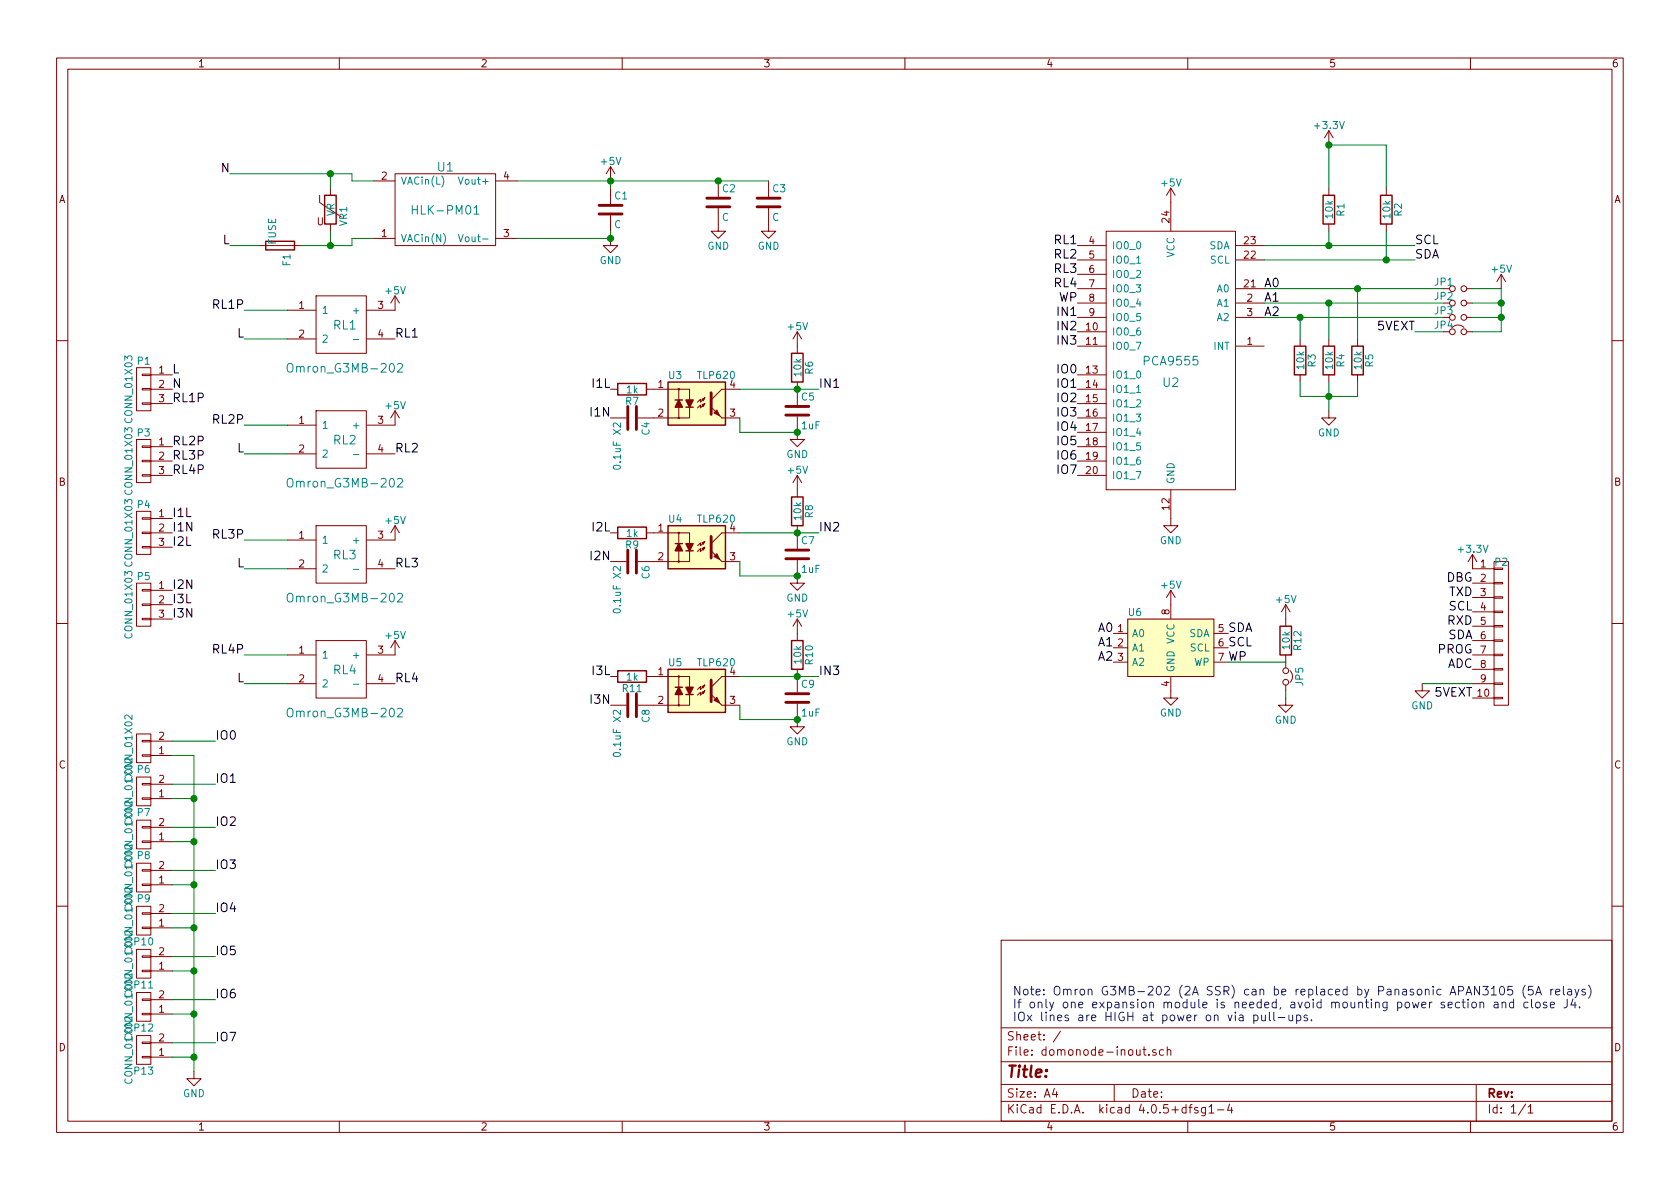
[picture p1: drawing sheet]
EESchema Schematic File Version 2
LIBS:domonode-inout-rescue
LIBS:acdc
LIBS:ssr
LIBS:power
LIBS:device
LIBS:transistors
LIBS:conn
LIBS:linear
LIBS:regul
LIBS:74xx
LIBS:cmos4000
LIBS:adc-dac
LIBS:memory
LIBS:xilinx
LIBS:microcontrollers
LIBS:dsp
LIBS:microchip
LIBS:analog_switches
LIBS:motorola
LIBS:texas
LIBS:intel
LIBS:audio
LIBS:interface
LIBS:digital-audio
LIBS:philips
LIBS:display
LIBS:cypress
LIBS:siliconi
LIBS:opto
LIBS:atmel
LIBS:contrib
LIBS:valves
LIBS:switches
LIBS:pca9555
LIBS:domonode-inout-cache
EELAYER 25 0
EELAYER END
$Descr A4 11693 8268
encoding utf-8
Sheet 1 1
Title ""
Date ""
Rev ""
Comp ""
Comment1 ""
Comment2 ""
Comment3 ""
Comment4 ""
$EndDescr
$Comp
L AC/DC U1
U 1 1
P 3100 1450
F 0 "U1" H 3100 1750 60  0000 C CNN
F 1 "HLK-PM01" H 3100 1450 60  0000 C CNN
F 2 "AAA mie lib verificate:ACDC-HLK+ND" H 3100 1450 60  0001 C CNN
F 3 "" H 3100 1450 60  0000 C CNN
	1    3100 1450
	1    0    0    -1  
$EndComp
$Comp
L Varistor VR1
U 1 1
P 2300 1450
F 0 "VR1" V 2360 1404 50  0000 C TNN
F 1 "VR" V 2300 1450 50  0000 C CNN
F 2 "Varistors:RV_Disc_D15.5_W4.2_P7.5" H 2300 1450 50  0001 C CNN
F 3 "" H 2300 1450 50  0000 C CNN
	1    2300 1450
	1    0    0    -1  
$EndComp
$Comp
L Fuse F1
U 1 1
P 1950 1700
F 0 "F1" H 2050 1750 50  0000 C CNN
F 1 "FUSE" H 1850 1650 50  0000 C CNN
F 2 "Fuse_Holders_and_Fuses:Fuseholder5x20_horiz_SemiClosed_Casing10x25mm" H 1950 1700 50  0001 C CNN
F 3 "" H 1950 1700 50  0000 C CNN
	1    1950 1700
	0    1    1    0   
$EndComp
$Comp
L GND #PWR01
U 1 1
P 4250 1650
F 0 "#PWR01" H 4250 1400 50  0001 C CNN
F 1 "GND" H 4250 1500 50  0000 C CNN
F 2 "" H 4250 1650 50  0000 C CNN
F 3 "" H 4250 1650 50  0000 C CNN
	1    4250 1650
	1    0    0    -1  
$EndComp
$Comp
L +5V #PWR02
U 1 1
P 4250 1250
F 0 "#PWR02" H 4250 1100 50  0001 C CNN
F 1 "+5V" H 4250 1390 50  0000 C CNN
F 2 "" H 4250 1250 50  0000 C CNN
F 3 "" H 4250 1250 50  0000 C CNN
	1    4250 1250
	1    0    0    -1  
$EndComp
$Comp
L C C1
U 1 1
P 4250 1450
F 0 "C1" H 4275 1550 50  0000 L CNN
F 1 "C" H 4275 1350 50  0000 L CNN
F 2 "Capacitors_SMD:c_elec_10x10" H 4288 1300 50  0001 C CNN
F 3 "" H 4250 1450 50  0000 C CNN
	1    4250 1450
	1    0    0    -1  
$EndComp
$Comp
L C C2
U 1 1
P 5000 1400
F 0 "C2" H 5025 1500 50  0000 L CNN
F 1 "C" H 5025 1300 50  0000 L CNN
F 2 "Capacitors_SMD:C_0805" H 5038 1250 50  0001 C CNN
F 3 "" H 5000 1400 50  0000 C CNN
	1    5000 1400
	1    0    0    -1  
$EndComp
$Comp
L GND #PWR03
U 1 1
P 9900 4750
F 0 "#PWR03" H 9900 4500 50  0001 C CNN
F 1 "GND" H 9900 4600 50  0000 C CNN
F 2 "" H 9900 4750 50  0000 C CNN
F 3 "" H 9900 4750 50  0000 C CNN
	1    9900 4750
	1    0    0    -1  
$EndComp
$Comp
L R R2
U 1 1
P 9650 1450
F 0 "R2" V 9730 1450 50  0000 C CNN
F 1 "10k" V 9650 1450 50  0000 C CNN
F 2 "Resistors_SMD:R_0805" V 9580 1450 50  0001 C CNN
F 3 "" H 9650 1450 50  0000 C CNN
	1    9650 1450
	1    0    0    -1  
$EndComp
$Comp
L C C3
U 1 1
P 5350 1400
F 0 "C3" H 5375 1500 50  0000 L CNN
F 1 "C" H 5375 1300 50  0000 L CNN
F 2 "Capacitors_SMD:C_0805" H 5388 1250 50  0001 C CNN
F 3 "" H 5350 1400 50  0000 C CNN
	1    5350 1400
	1    0    0    -1  
$EndComp
$Comp
L GND #PWR04
U 1 1
P 5350 1550
F 0 "#PWR04" H 5350 1300 50  0001 C CNN
F 1 "GND" H 5350 1400 50  0000 C CNN
F 2 "" H 5350 1550 50  0000 C CNN
F 3 "" H 5350 1550 50  0000 C CNN
	1    5350 1550
	1    0    0    -1  
$EndComp
$Comp
L GND #PWR05
U 1 1
P 8150 3600
F 0 "#PWR05" H 8150 3350 50  0001 C CNN
F 1 "GND" H 8150 3450 50  0000 C CNN
F 2 "" H 8150 3600 50  0000 C CNN
F 3 "" H 8150 3600 50  0000 C CNN
	1    8150 3600
	1    0    0    -1  
$EndComp
$Comp
L R R1
U 1 1
P 9250 1450
F 0 "R1" V 9330 1450 50  0000 C CNN
F 1 "10k" V 9250 1450 50  0000 C CNN
F 2 "Resistors_SMD:R_0805" V 9180 1450 50  0001 C CNN
F 3 "" H 9250 1450 50  0000 C CNN
	1    9250 1450
	1    0    0    -1  
$EndComp
$Comp
L CONN_01X03 P1
U 1 1
P 1000 2700
F 0 "P1" H 1000 2900 50  0000 C CNN
F 1 "CONN_01X03" V 1100 2700 50  0000 C CNN
F 2 "Connect:AK300-3" H 1000 2700 50  0001 C CNN
F 3 "" H 1000 2700 50  0000 C CNN
	1    1000 2700
	-1   0    0    -1  
$EndComp
$Comp
L CONN_01X10 P2
U 1 1
P 10450 4400
F 0 "P2" H 10450 4900 50  0000 C CNN
F 1 "CONN_2x5" V 10550 4400 50  0001 C CNN
F 2 "Connectors_Multicomp:Multicomp_MC9A12-1034_2x05x2.54mm_Straight" V 10450 4400 50  0001 C CNN
F 3 "" H 10450 4400 50  0000 C CNN
	1    10450 4400
	1    0    0    -1  
$EndComp
Wire Wire Line
	2450 1200 2450 1250
Wire Wire Line
	2450 1250 2600 1250
Connection ~ 2300 1200
Wire Wire Line
	2600 1650 2450 1650
Wire Wire Line
	2450 1650 2450 1700
Connection ~ 2300 1700
Connection ~ 4250 1250
Wire Wire Line
	4250 1250 4250 1300
Wire Wire Line
	4250 1600 4250 1650
Wire Wire Line
	9900 4750 10250 4750
$Comp
L Omron_G3MB-202 RL1
U 1 1
P 2400 2550
F 0 "RL1" H 2400 2850 60  0000 C CNN
F 1 "Omron_G3MB-202" H 2400 2550 60  0000 C CNN
F 2 "AAA mie lib verificate:G3MB" H 2400 2550 60  0001 C CNN
F 3 "" H 2400 2550 60  0001 C CNN
	1    2400 2550
	1    0    0    -1  
$EndComp
$Comp
L CONN_01X03 P3
U 1 1
P 1000 3200
F 0 "P3" H 1000 3400 50  0000 C CNN
F 1 "CONN_01X03" V 1100 3200 50  0000 C CNN
F 2 "Connect:AK300-3" H 1000 3200 50  0001 C CNN
F 3 "" H 1000 3200 50  0000 C CNN
	1    1000 3200
	-1   0    0    -1  
$EndComp
Wire Wire Line
	2000 2150 1700 2150
$Comp
L +5V #PWR06
U 1 1
P 2750 2150
F 0 "#PWR06" H 2750 2000 50  0001 C CNN
F 1 "+5V" H 2750 2290 50  0000 C CNN
F 2 "" H 2750 2150 50  0000 C CNN
F 3 "" H 2750 2150 50  0000 C CNN
	1    2750 2150
	1    0    0    -1  
$EndComp
$Comp
L Omron_G3MB-202 RL2
U 1 1
P 2400 3350
F 0 "RL2" H 2400 3650 60  0000 C CNN
F 1 "Omron_G3MB-202" H 2400 3350 60  0000 C CNN
F 2 "AAA mie lib verificate:G3MB" H 2400 3350 60  0001 C CNN
F 3 "" H 2400 3350 60  0001 C CNN
	1    2400 3350
	1    0    0    -1  
$EndComp
$Comp
L +5V #PWR07
U 1 1
P 2750 2950
F 0 "#PWR07" H 2750 2800 50  0001 C CNN
F 1 "+5V" H 2750 3090 50  0000 C CNN
F 2 "" H 2750 2950 50  0000 C CNN
F 3 "" H 2750 2950 50  0000 C CNN
	1    2750 2950
	1    0    0    -1  
$EndComp
Text Label 9850 1700 0    60   ~ 0
SCL
Text Label 9850 1800 0    60   ~ 0
SDA
Text Label 10250 4150 2    60   ~ 0
TXD
Text Label 10250 4350 2    60   ~ 0
RXD
Text Label 10250 4450 2    60   ~ 0
SDA
Text Label 10250 4250 2    60   ~ 0
SCL
Text Label 10250 4550 2    60   ~ 0
PROG
Text Label 10250 4050 2    60   ~ 0
DBG
Text Label 10250 4650 2    60   ~ 0
ADC
Text Label 7500 1700 2    60   ~ 0
RL1
Text Label 2750 2350 0    60   ~ 0
RL1
Text Label 2750 3150 0    60   ~ 0
RL2
Text Label 7500 1800 2    60   ~ 0
RL2
Text Label 7500 2200 2    60   ~ 0
IN1
Text Label 7500 2300 2    60   ~ 0
IN2
Wire Wire Line
	3600 1250 5350 1250
Wire Wire Line
	2300 1200 2300 1300
Wire Wire Line
	2300 1600 2300 1700
$Comp
L GND #PWR08
U 1 1
P 5000 1550
F 0 "#PWR08" H 5000 1300 50  0001 C CNN
F 1 "GND" H 5000 1400 50  0000 C CNN
F 2 "" H 5000 1550 50  0000 C CNN
F 3 "" H 5000 1550 50  0000 C CNN
	1    5000 1550
	1    0    0    -1  
$EndComp
Text Label 1200 2600 0    60   ~ 0
L
Text Label 1200 2700 0    60   ~ 0
N
Text Label 1600 1700 2    60   ~ 0
L
Text Label 1700 2350 2    60   ~ 0
L
Text Label 1700 3150 2    60   ~ 0
L
Text Label 1600 1200 2    60   ~ 0
N
Wire Wire Line
	2450 1700 2100 1700
Text Notes 7050 7100 0    60   ~ 0
Note: Omron G3MB-202 (2A SSR) can be replaced by Panasonic APAN3105 (5A relays)\nIf only one expansion module is needed, avoid mounting power section and close J4.\nIOx lines are HIGH at power on via pull-ups.\n
Wire Wire Line
	1800 1700 1600 1700
Wire Wire Line
	1600 1200 2450 1200
Wire Wire Line
	4250 1650 3600 1650
Connection ~ 4250 1650
Wire Wire Line
	8800 1700 9850 1700
Wire Wire Line
	8800 1800 9850 1800
Wire Wire Line
	9650 1600 9650 1800
Connection ~ 9650 1800
Connection ~ 9250 1700
Wire Wire Line
	9250 1600 9250 1700
$Comp
L +3.3V #PWR09
U 1 1
P 9250 1000
F 0 "#PWR09" H 9250 850 50  0001 C CNN
F 1 "+3.3V" H 9250 1140 50  0000 C CNN
F 2 "" H 9250 1000 50  0000 C CNN
F 3 "" H 9250 1000 50  0000 C CNN
	1    9250 1000
	1    0    0    -1  
$EndComp
Wire Wire Line
	9250 1300 9250 1000
Connection ~ 9250 1000
Wire Wire Line
	9650 1000 9650 1300
$Comp
L +5V #PWR010
U 1 1
P 10450 2000
F 0 "#PWR010" H 10450 1850 50  0001 C CNN
F 1 "+5V" H 10450 2140 50  0000 C CNN
F 2 "" H 10450 2000 50  0000 C CNN
F 3 "" H 10450 2000 50  0000 C CNN
	1    10450 2000
	1    0    0    -1  
$EndComp
$Comp
L +3.3V #PWR011
U 1 1
P 10250 3950
F 0 "#PWR011" H 10250 3800 50  0001 C CNN
F 1 "+3.3V" H 10250 4090 50  0000 C CNN
F 2 "" H 10250 3950 50  0000 C CNN
F 3 "" H 10250 3950 50  0000 C CNN
	1    10250 3950
	1    0    0    -1  
$EndComp
$Comp
L R R3
U 1 1
P 9050 2500
F 0 "R3" V 9130 2500 50  0000 C CNN
F 1 "10k" V 9050 2500 50  0000 C CNN
F 2 "Resistors_SMD:R_0805" V 8980 2500 50  0001 C CNN
F 3 "" H 9050 2500 50  0000 C CNN
	1    9050 2500
	1    0    0    -1  
$EndComp
$Comp
L R R4
U 1 1
P 9250 2500
F 0 "R4" V 9330 2500 50  0000 C CNN
F 1 "10k" V 9250 2500 50  0000 C CNN
F 2 "Resistors_SMD:R_0805" V 9180 2500 50  0001 C CNN
F 3 "" H 9250 2500 50  0000 C CNN
	1    9250 2500
	1    0    0    -1  
$EndComp
$Comp
L R R5
U 1 1
P 9450 2500
F 0 "R5" V 9530 2500 50  0000 C CNN
F 1 "10k" V 9450 2500 50  0000 C CNN
F 2 "Resistors_SMD:R_0805" V 9380 2500 50  0001 C CNN
F 3 "" H 9450 2500 50  0000 C CNN
	1    9450 2500
	1    0    0    -1  
$EndComp
$Comp
L GND #PWR012
U 1 1
P 9250 2850
F 0 "#PWR012" H 9250 2600 50  0001 C CNN
F 1 "GND" H 9250 2700 50  0000 C CNN
F 2 "" H 9250 2850 50  0000 C CNN
F 3 "" H 9250 2850 50  0000 C CNN
	1    9250 2850
	1    0    0    -1  
$EndComp
Wire Wire Line
	8800 2200 10050 2200
Wire Wire Line
	8800 2100 10050 2100
Wire Wire Line
	8800 2000 10050 2000
Text Label 10250 4850 2    60   ~ 0
5VEXT
Text Label 9850 2300 2    60   ~ 0
5VEXT
Wire Wire Line
	10450 2000 10450 2300
Connection ~ 10450 2100
Connection ~ 10450 2200
$Comp
L PCA9555 U2
U 1 1
P 8150 2500
F 0 "U2" H 8150 2350 60  0000 C CNN
F 1 "PCA9555" H 8150 2500 60  0000 C CNN
F 2 "Housings_SSOP:SSOP-24_5.3x8.2mm_Pitch0.65mm" H 8150 2500 60  0001 C CNN
F 3 "" H 8150 2500 60  0001 C CNN
	1    8150 2500
	1    0    0    -1  
$EndComp
Wire Wire Line
	9050 2350 9050 2200
Connection ~ 9050 2200
Wire Wire Line
	9250 2350 9250 2100
Connection ~ 9250 2100
Wire Wire Line
	9450 2350 9450 2000
Connection ~ 9450 2000
Wire Wire Line
	9050 2650 9050 2750
Wire Wire Line
	9050 2750 9450 2750
Wire Wire Line
	9250 2650 9250 2850
Wire Wire Line
	9450 2750 9450 2650
Connection ~ 9250 2750
Text Label 1700 2150 2    60   ~ 0
RL1P
Wire Wire Line
	2000 2350 1700 2350
Wire Wire Line
	2000 3150 1700 3150
Wire Wire Line
	2000 2950 1700 2950
Text Label 1700 2950 2    60   ~ 0
RL2P
Text Label 1200 2800 0    60   ~ 0
RL1P
Text Label 1200 3100 0    60   ~ 0
RL2P
Text Label 1200 3200 0    60   ~ 0
RL3P
Text Label 1200 3300 0    60   ~ 0
RL4P
$Comp
L Omron_G3MB-202 RL3
U 1 1
P 2400 4150
F 0 "RL3" H 2400 4450 60  0000 C CNN
F 1 "Omron_G3MB-202" H 2400 4150 60  0000 C CNN
F 2 "AAA mie lib verificate:G3MB" H 2400 4150 60  0001 C CNN
F 3 "" H 2400 4150 60  0001 C CNN
	1    2400 4150
	1    0    0    -1  
$EndComp
$Comp
L Omron_G3MB-202 RL4
U 1 1
P 2400 4950
F 0 "RL4" H 2400 5250 60  0000 C CNN
F 1 "Omron_G3MB-202" H 2400 4950 60  0000 C CNN
F 2 "AAA mie lib verificate:G3MB" H 2400 4950 60  0001 C CNN
F 3 "" H 2400 4950 60  0001 C CNN
	1    2400 4950
	1    0    0    -1  
$EndComp
$Comp
L +5V #PWR013
U 1 1
P 2750 3750
F 0 "#PWR013" H 2750 3600 50  0001 C CNN
F 1 "+5V" H 2750 3890 50  0000 C CNN
F 2 "" H 2750 3750 50  0000 C CNN
F 3 "" H 2750 3750 50  0000 C CNN
	1    2750 3750
	1    0    0    -1  
$EndComp
$Comp
L +5V #PWR014
U 1 1
P 2750 4550
F 0 "#PWR014" H 2750 4400 50  0001 C CNN
F 1 "+5V" H 2750 4690 50  0000 C CNN
F 2 "" H 2750 4550 50  0000 C CNN
F 3 "" H 2750 4550 50  0000 C CNN
	1    2750 4550
	1    0    0    -1  
$EndComp
Wire Wire Line
	2000 3750 1700 3750
Wire Wire Line
	2000 3950 1700 3950
Wire Wire Line
	2000 4550 1700 4550
Wire Wire Line
	2000 4750 1700 4750
Text Label 1700 3950 2    60   ~ 0
L
Text Label 1700 4750 2    60   ~ 0
L
Text Label 1700 3750 2    60   ~ 0
RL3P
Text Label 1700 4550 2    60   ~ 0
RL4P
Text Label 2750 3950 0    60   ~ 0
RL3
Text Label 2750 4750 0    60   ~ 0
RL4
Text Label 7500 1900 2    60   ~ 0
RL3
Text Label 7500 2000 2    60   ~ 0
RL4
$Comp
L Jumper_NO_Small JP1
U 1 1
P 10150 2000
F 0 "JP1" H 10050 2050 50  0000 C CNN
F 1 "Jumper_NO_Small" H 10160 1940 50  0001 C CNN
F 2 "Pin_Headers:Pin_Header_Straight_1x02_Pitch2.54mm" H 10150 2000 50  0001 C CNN
F 3 "" H 10150 2000 50  0000 C CNN
	1    10150 2000
	1    0    0    -1  
$EndComp
$Comp
L Jumper_NO_Small JP2
U 1 1
P 10150 2100
F 0 "JP2" H 10050 2150 50  0000 C CNN
F 1 "Jumper_NO_Small" H 10160 2040 50  0001 C CNN
F 2 "Pin_Headers:Pin_Header_Straight_1x02_Pitch2.54mm" H 10150 2100 50  0001 C CNN
F 3 "" H 10150 2100 50  0000 C CNN
	1    10150 2100
	1    0    0    -1  
$EndComp
$Comp
L Jumper_NO_Small JP3
U 1 1
P 10150 2200
F 0 "JP3" H 10050 2250 50  0000 C CNN
F 1 "Jumper_NO_Small" H 10160 2140 50  0001 C CNN
F 2 "Pin_Headers:Pin_Header_Straight_1x02_Pitch2.54mm" H 10150 2200 50  0001 C CNN
F 3 "" H 10150 2200 50  0000 C CNN
	1    10150 2200
	1    0    0    -1  
$EndComp
$Comp
L Jumper_NC_Small JP4
U 1 1
P 10150 2300
F 0 "JP4" H 10050 2350 50  0000 C CNN
F 1 "Jumper_NC_Small" H 10160 2240 50  0001 C CNN
F 2 "Pin_Headers:Pin_Header_Straight_1x02_Pitch2.54mm" H 10150 2300 50  0001 C CNN
F 3 "" H 10150 2300 50  0000 C CNN
	1    10150 2300
	1    0    0    -1  
$EndComp
Wire Wire Line
	9850 2300 10050 2300
Wire Wire Line
	10450 2300 10250 2300
Wire Wire Line
	10450 2200 10250 2200
Wire Wire Line
	10250 2100 10450 2100
Wire Wire Line
	10250 2000 10450 2000
$Comp
L CONN_01X03 P4
U 1 1
P 1000 3700
F 0 "P4" H 1000 3900 50  0000 C CNN
F 1 "CONN_01X03" V 1100 3700 50  0000 C CNN
F 2 "Connect:AK300-3" H 1000 3700 50  0001 C CNN
F 3 "" H 1000 3700 50  0000 C CNN
	1    1000 3700
	-1   0    0    -1  
$EndComp
$Comp
L CONN_01X03 P5
U 1 1
P 1000 4200
F 0 "P5" H 1000 4400 50  0000 C CNN
F 1 "CONN_01X03" V 1100 4200 50  0000 C CNN
F 2 "Connect:AK300-3" H 1000 4200 50  0001 C CNN
F 3 "" H 1000 4200 50  0000 C CNN
	1    1000 4200
	-1   0    0    -1  
$EndComp
Text Label 1200 3600 0    60   ~ 0
I1L
Text Label 1200 3700 0    60   ~ 0
I1N
Text Label 1200 3800 0    60   ~ 0
I2L
Text Label 1200 4100 0    60   ~ 0
I2N
Text Label 1200 4200 0    60   ~ 0
I3L
Text Label 1200 4300 0    60   ~ 0
I3N
Text Label 4250 3700 2    60   ~ 0
I2L
Text Label 4250 3900 2    60   ~ 0
I2N
Text Label 4250 4700 2    60   ~ 0
I3L
Text Label 4250 4900 2    60   ~ 0
I3N
$Comp
L R R7
U 1 1
P 4400 2700
F 0 "R7" V 4480 2700 50  0000 C CNN
F 1 "1k" V 4400 2700 50  0000 C CNN
F 2 "Resistors_ThroughHole:R_Axial_DIN0309_L9.0mm_D3.2mm_P12.70mm_Horizontal" V 4330 2700 50  0001 C CNN
F 3 "" H 4400 2700 50  0000 C CNN
	1    4400 2700
	0    1    1    0   
$EndComp
$Comp
L C C4
U 1 1
P 4400 2900
F 0 "C4" H 4425 3000 50  0000 L CNN
F 1 "0.1uF X2" H 4425 2800 50  0000 L CNN
F 2 "Capacitors_ThroughHole:C_Rect_L18.0mm_W6.0mm_P15.00mm_FKS3_FKP3" H 4438 2750 50  0001 C CNN
F 3 "" H 4400 2900 50  0000 C CNN
	1    4400 2900
	0    1    1    0   
$EndComp
Text Label 4250 2700 2    60   ~ 0
I1L
Text Label 4250 2900 2    60   ~ 0
I1N
Text Label 7500 2400 2    60   ~ 0
IN3
$Comp
L R R6
U 1 1
P 5550 2550
F 0 "R6" V 5630 2550 50  0000 C CNN
F 1 "10k" V 5550 2550 50  0000 C CNN
F 2 "Resistors_SMD:R_0805" V 5480 2550 50  0001 C CNN
F 3 "" H 5550 2550 50  0000 C CNN
	1    5550 2550
	1    0    0    -1  
$EndComp
$Comp
L GND #PWR015
U 1 1
P 5550 3000
F 0 "#PWR015" H 5550 2750 50  0001 C CNN
F 1 "GND" H 5550 2850 50  0000 C CNN
F 2 "" H 5550 3000 50  0000 C CNN
F 3 "" H 5550 3000 50  0000 C CNN
	1    5550 3000
	1    0    0    -1  
$EndComp
$Comp
L +5V #PWR016
U 1 1
P 5550 2400
F 0 "#PWR016" H 5550 2250 50  0001 C CNN
F 1 "+5V" H 5550 2540 50  0000 C CNN
F 2 "" H 5550 2400 50  0000 C CNN
F 3 "" H 5550 2400 50  0000 C CNN
	1    5550 2400
	1    0    0    -1  
$EndComp
Text Label 5700 2700 0    60   ~ 0
IN1
Text Label 5700 3700 0    60   ~ 0
IN2
Text Label 5700 4700 0    60   ~ 0
IN3
$Comp
L TLP290 U3
U 1 1
P 4850 2800
F 0 "U3" H 4650 3000 50  0000 L CNN
F 1 "TLP620" H 4850 3000 50  0000 L CNN
F 2 "Housings_DIP:DIP-4_W7.62mm" H 4650 2600 50  0001 L CIN
F 3 "" H 4875 2800 50  0000 L CNN
	1    4850 2800
	1    0    0    -1  
$EndComp
$Comp
L C C5
U 1 1
P 5550 2850
F 0 "C5" H 5575 2950 50  0000 L CNN
F 1 "1uF" H 5575 2750 50  0000 L CNN
F 2 "Capacitors_SMD:C_0805" H 5588 2700 50  0001 C CNN
F 3 "" H 5550 2850 50  0000 C CNN
	1    5550 2850
	1    0    0    -1  
$EndComp
Wire Wire Line
	5150 2700 5700 2700
Wire Wire Line
	5150 2900 5150 3000
Wire Wire Line
	5150 3000 5550 3000
Connection ~ 5550 2700
Connection ~ 5550 3000
$Comp
L R R9
U 1 1
P 4400 3700
F 0 "R9" V 4480 3700 50  0000 C CNN
F 1 "1k" V 4400 3700 50  0000 C CNN
F 2 "Resistors_ThroughHole:R_Axial_DIN0309_L9.0mm_D3.2mm_P12.70mm_Horizontal" V 4330 3700 50  0001 C CNN
F 3 "" H 4400 3700 50  0000 C CNN
	1    4400 3700
	0    1    1    0   
$EndComp
$Comp
L C C6
U 1 1
P 4400 3900
F 0 "C6" H 4425 4000 50  0000 L CNN
F 1 "0.1uF X2" H 4425 3800 50  0000 L CNN
F 2 "Capacitors_ThroughHole:C_Rect_L18.0mm_W6.0mm_P15.00mm_FKS3_FKP3" H 4438 3750 50  0001 C CNN
F 3 "" H 4400 3900 50  0000 C CNN
	1    4400 3900
	0    1    1    0   
$EndComp
$Comp
L R R8
U 1 1
P 5550 3550
F 0 "R8" V 5630 3550 50  0000 C CNN
F 1 "10k" V 5550 3550 50  0000 C CNN
F 2 "Resistors_SMD:R_0805" V 5480 3550 50  0001 C CNN
F 3 "" H 5550 3550 50  0000 C CNN
	1    5550 3550
	1    0    0    -1  
$EndComp
$Comp
L GND #PWR017
U 1 1
P 5550 4000
F 0 "#PWR017" H 5550 3750 50  0001 C CNN
F 1 "GND" H 5550 3850 50  0000 C CNN
F 2 "" H 5550 4000 50  0000 C CNN
F 3 "" H 5550 4000 50  0000 C CNN
	1    5550 4000
	1    0    0    -1  
$EndComp
$Comp
L +5V #PWR018
U 1 1
P 5550 3400
F 0 "#PWR018" H 5550 3250 50  0001 C CNN
F 1 "+5V" H 5550 3540 50  0000 C CNN
F 2 "" H 5550 3400 50  0000 C CNN
F 3 "" H 5550 3400 50  0000 C CNN
	1    5550 3400
	1    0    0    -1  
$EndComp
$Comp
L TLP290 U4
U 1 1
P 4850 3800
F 0 "U4" H 4650 4000 50  0000 L CNN
F 1 "TLP620" H 4850 4000 50  0000 L CNN
F 2 "Housings_DIP:DIP-4_W7.62mm" H 4650 3600 50  0001 L CIN
F 3 "" H 4875 3800 50  0000 L CNN
	1    4850 3800
	1    0    0    -1  
$EndComp
$Comp
L C C7
U 1 1
P 5550 3850
F 0 "C7" H 5575 3950 50  0000 L CNN
F 1 "1uF" H 5575 3750 50  0000 L CNN
F 2 "Capacitors_SMD:C_0805" H 5588 3700 50  0001 C CNN
F 3 "" H 5550 3850 50  0000 C CNN
	1    5550 3850
	1    0    0    -1  
$EndComp
Wire Wire Line
	5150 3700 5700 3700
Wire Wire Line
	5150 3900 5150 4000
Wire Wire Line
	5150 4000 5550 4000
Connection ~ 5550 3700
Connection ~ 5550 4000
$Comp
L R R11
U 1 1
P 4400 4700
F 0 "R11" V 4480 4700 50  0000 C CNN
F 1 "1k" V 4400 4700 50  0000 C CNN
F 2 "Resistors_ThroughHole:R_Axial_DIN0309_L9.0mm_D3.2mm_P12.70mm_Horizontal" V 4330 4700 50  0001 C CNN
F 3 "" H 4400 4700 50  0000 C CNN
	1    4400 4700
	0    1    1    0   
$EndComp
$Comp
L C C8
U 1 1
P 4400 4900
F 0 "C8" H 4425 5000 50  0000 L CNN
F 1 "0.1uF X2" H 4425 4800 50  0000 L CNN
F 2 "Capacitors_ThroughHole:C_Rect_L18.0mm_W6.0mm_P15.00mm_FKS3_FKP3" H 4438 4750 50  0001 C CNN
F 3 "" H 4400 4900 50  0000 C CNN
	1    4400 4900
	0    1    1    0   
$EndComp
$Comp
L R R10
U 1 1
P 5550 4550
F 0 "R10" V 5630 4550 50  0000 C CNN
F 1 "10k" V 5550 4550 50  0000 C CNN
F 2 "Resistors_SMD:R_0805" V 5480 4550 50  0001 C CNN
F 3 "" H 5550 4550 50  0000 C CNN
	1    5550 4550
	1    0    0    -1  
$EndComp
$Comp
L GND #PWR019
U 1 1
P 5550 5000
F 0 "#PWR019" H 5550 4750 50  0001 C CNN
F 1 "GND" H 5550 4850 50  0000 C CNN
F 2 "" H 5550 5000 50  0000 C CNN
F 3 "" H 5550 5000 50  0000 C CNN
	1    5550 5000
	1    0    0    -1  
$EndComp
$Comp
L +5V #PWR020
U 1 1
P 5550 4400
F 0 "#PWR020" H 5550 4250 50  0001 C CNN
F 1 "+5V" H 5550 4540 50  0000 C CNN
F 2 "" H 5550 4400 50  0000 C CNN
F 3 "" H 5550 4400 50  0000 C CNN
	1    5550 4400
	1    0    0    -1  
$EndComp
$Comp
L TLP290 U5
U 1 1
P 4850 4800
F 0 "U5" H 4650 5000 50  0000 L CNN
F 1 "TLP620" H 4850 5000 50  0000 L CNN
F 2 "Housings_DIP:DIP-4_W7.62mm" H 4650 4600 50  0001 L CIN
F 3 "" H 4875 4800 50  0000 L CNN
	1    4850 4800
	1    0    0    -1  
$EndComp
$Comp
L C C9
U 1 1
P 5550 4850
F 0 "C9" H 5575 4950 50  0000 L CNN
F 1 "1uF" H 5575 4750 50  0000 L CNN
F 2 "Capacitors_SMD:C_0805" H 5588 4700 50  0001 C CNN
F 3 "" H 5550 4850 50  0000 C CNN
	1    5550 4850
	1    0    0    -1  
$EndComp
Wire Wire Line
	5150 4700 5700 4700
Wire Wire Line
	5150 4900 5150 5000
Wire Wire Line
	5150 5000 5550 5000
Connection ~ 5550 4700
Connection ~ 5550 5000
Wire Wire Line
	9250 1000 9650 1000
$Comp
L +5V #PWR021
U 1 1
P 8150 1400
F 0 "#PWR021" H 8150 1250 50  0001 C CNN
F 1 "+5V" H 8150 1540 50  0000 C CNN
F 2 "" H 8150 1400 50  0000 C CNN
F 3 "" H 8150 1400 50  0000 C CNN
	1    8150 1400
	1    0    0    -1  
$EndComp
Connection ~ 5000 1250
Text Label 7500 2600 2    60   ~ 0
IO0
Text Label 7500 2700 2    60   ~ 0
IO1
Text Label 7500 2800 2    60   ~ 0
IO2
Text Label 7500 2900 2    60   ~ 0
IO3
Text Label 7500 3000 2    60   ~ 0
IO4
Text Label 7500 3100 2    60   ~ 0
IO5
Text Label 7500 3200 2    60   ~ 0
IO6
Text Label 7500 3300 2    60   ~ 0
IO7
$Comp
L CONN_01X02 P6
U 1 1
P 1000 5200
F 0 "P6" H 1000 5350 50  0000 C CNN
F 1 "CONN_01X02" V 1100 5200 50  0000 C CNN
F 2 "AAA mie lib verificate:ScrewTerm_2x3.81" H 1000 5200 50  0001 C CNN
F 3 "" H 1000 5200 50  0000 C CNN
	1    1000 5200
	-1   0    0    1   
$EndComp
$Comp
L CONN_01X02 P7
U 1 1
P 1000 5500
F 0 "P7" H 1000 5650 50  0000 C CNN
F 1 "CONN_01X02" V 1100 5500 50  0000 C CNN
F 2 "AAA mie lib verificate:ScrewTerm_2x3.81" H 1000 5500 50  0001 C CNN
F 3 "" H 1000 5500 50  0000 C CNN
	1    1000 5500
	-1   0    0    1   
$EndComp
$Comp
L CONN_01X02 P8
U 1 1
P 1000 5800
F 0 "P8" H 1000 5950 50  0000 C CNN
F 1 "CONN_01X02" V 1100 5800 50  0000 C CNN
F 2 "AAA mie lib verificate:ScrewTerm_2x3.81" H 1000 5800 50  0001 C CNN
F 3 "" H 1000 5800 50  0000 C CNN
	1    1000 5800
	-1   0    0    1   
$EndComp
$Comp
L CONN_01X02 P9
U 1 1
P 1000 6100
F 0 "P9" H 1000 6250 50  0000 C CNN
F 1 "CONN_01X02" V 1100 6100 50  0000 C CNN
F 2 "AAA mie lib verificate:ScrewTerm_2x3.81" H 1000 6100 50  0001 C CNN
F 3 "" H 1000 6100 50  0000 C CNN
	1    1000 6100
	-1   0    0    1   
$EndComp
$Comp
L CONN_01X02 P10
U 1 1
P 1000 6400
F 0 "P10" H 1000 6550 50  0000 C CNN
F 1 "CONN_01X02" V 1100 6400 50  0000 C CNN
F 2 "AAA mie lib verificate:ScrewTerm_2x3.81" H 1000 6400 50  0001 C CNN
F 3 "" H 1000 6400 50  0000 C CNN
	1    1000 6400
	-1   0    0    1   
$EndComp
$Comp
L CONN_01X02 P11
U 1 1
P 1000 6700
F 0 "P11" H 1000 6850 50  0000 C CNN
F 1 "CONN_01X02" V 1100 6700 50  0000 C CNN
F 2 "AAA mie lib verificate:ScrewTerm_2x3.81" H 1000 6700 50  0001 C CNN
F 3 "" H 1000 6700 50  0000 C CNN
	1    1000 6700
	-1   0    0    1   
$EndComp
$Comp
L CONN_01X02 P12
U 1 1
P 1000 7000
F 0 "P12" H 1000 7150 50  0000 C CNN
F 1 "CONN_01X02" V 1100 7000 50  0000 C CNN
F 2 "AAA mie lib verificate:ScrewTerm_2x3.81" H 1000 7000 50  0001 C CNN
F 3 "" H 1000 7000 50  0000 C CNN
	1    1000 7000
	-1   0    0    1   
$EndComp
$Comp
L CONN_01X02 P13
U 1 1
P 1000 7300
F 0 "P13" H 1000 7450 50  0000 C CNN
F 1 "CONN_01X02" V 1100 7300 50  0000 C CNN
F 2 "AAA mie lib verificate:ScrewTerm_2x3.81" H 1000 7300 50  0001 C CNN
F 3 "" H 1000 7300 50  0000 C CNN
	1    1000 7300
	-1   0    0    1   
$EndComp
Wire Wire Line
	1200 5250 1350 5250
Wire Wire Line
	1350 5250 1350 7450
Wire Wire Line
	1200 7350 1350 7350
Connection ~ 1350 7350
Wire Wire Line
	1200 7050 1350 7050
Connection ~ 1350 7050
Wire Wire Line
	1200 6750 1350 6750
Connection ~ 1350 6750
Wire Wire Line
	1200 6450 1350 6450
Connection ~ 1350 6450
Wire Wire Line
	1200 6150 1350 6150
Connection ~ 1350 6150
Wire Wire Line
	1200 5850 1350 5850
Connection ~ 1350 5850
Wire Wire Line
	1200 5550 1350 5550
Connection ~ 1350 5550
$Comp
L GND #PWR022
U 1 1
P 1350 7450
F 0 "#PWR022" H 1350 7200 50  0001 C CNN
F 1 "GND" H 1350 7300 50  0000 C CNN
F 2 "" H 1350 7450 50  0000 C CNN
F 3 "" H 1350 7450 50  0000 C CNN
	1    1350 7450
	1    0    0    -1  
$EndComp
Wire Wire Line
	1200 5150 1500 5150
Wire Wire Line
	1200 5450 1500 5450
Wire Wire Line
	1200 5750 1500 5750
Wire Wire Line
	1200 6050 1500 6050
Wire Wire Line
	1200 6350 1500 6350
Wire Wire Line
	1200 6650 1500 6650
Wire Wire Line
	1200 6950 1500 6950
Wire Wire Line
	1200 7250 1500 7250
Text Label 1500 5150 0    60   ~ 0
IO0
Text Label 1500 5450 0    60   ~ 0
IO1
Text Label 1500 5750 0    60   ~ 0
IO2
Text Label 1500 6050 0    60   ~ 0
IO3
Text Label 1500 6350 0    60   ~ 0
IO4
Text Label 1500 6650 0    60   ~ 0
IO5
Text Label 1500 6950 0    60   ~ 0
IO6
Text Label 1500 7250 0    60   ~ 0
IO7
Text Label 8800 2000 0    60   ~ 0
A0
Text Label 8800 2100 0    60   ~ 0
A1
Text Label 8800 2200 0    60   ~ 0
A2
$Comp
L 24LC02 U6
U 1 1
P 8150 4500
F 0 "U6" H 7900 4750 50  0000 C CNN
F 1 "24LC02" H 8350 4750 50  0001 C CNN
F 2 "SOIC-8_3.9x4.9mm_Pitch1.27mm" H 8200 4250 50  0001 L CNN
F 3 "" H 8150 4400 50  0000 C CNN
	1    8150 4500
	1    0    0    -1  
$EndComp
$Comp
L +5V #PWR023
U 1 1
P 8150 4200
F 0 "#PWR023" H 8150 4050 50  0001 C CNN
F 1 "+5V" H 8150 4340 50  0000 C CNN
F 2 "" H 8150 4200 50  0000 C CNN
F 3 "" H 8150 4200 50  0000 C CNN
	1    8150 4200
	1    0    0    -1  
$EndComp
$Comp
L GND #PWR024
U 1 1
P 8150 4800
F 0 "#PWR024" H 8150 4550 50  0001 C CNN
F 1 "GND" H 8150 4650 50  0000 C CNN
F 2 "" H 8150 4800 50  0000 C CNN
F 3 "" H 8150 4800 50  0000 C CNN
	1    8150 4800
	1    0    0    -1  
$EndComp
Text Label 7750 4400 2    60   ~ 0
A0
Text Label 7750 4500 2    60   ~ 0
A1
Text Label 7750 4600 2    60   ~ 0
A2
Text Label 8550 4400 0    60   ~ 0
SDA
Text Label 8550 4500 0    60   ~ 0
SCL
$Comp
L +5V #PWR025
U 1 1
P 8950 4300
F 0 "#PWR025" H 8950 4150 50  0001 C CNN
F 1 "+5V" H 8950 4440 50  0000 C CNN
F 2 "" H 8950 4300 50  0000 C CNN
F 3 "" H 8950 4300 50  0000 C CNN
	1    8950 4300
	1    0    0    -1  
$EndComp
$Comp
L GND #PWR026
U 1 1
P 8950 4850
F 0 "#PWR026" H 8950 4600 50  0001 C CNN
F 1 "GND" H 8950 4700 50  0000 C CNN
F 2 "" H 8950 4850 50  0000 C CNN
F 3 "" H 8950 4850 50  0000 C CNN
	1    8950 4850
	1    0    0    -1  
$EndComp
Text Label 8550 4600 0    60   ~ 0
WP
Text Label 7500 2100 2    60   ~ 0
WP
$Comp
L Jumper_NC_Small JP5
U 1 1
P 8950 4700
F 0 "JP5" H 8950 4800 50  0000 C CNN
F 1 "Jumper_NC_Small" H 8960 4640 50  0001 C CNN
F 2 "Pin_Headers:Pin_Header_Straight_1x02" H 8950 4700 50  0001 C CNN
F 3 "" H 8950 4700 50  0000 C CNN
	1    8950 4700
	0    1    1    0   
$EndComp
Wire Wire Line
	8550 4600 8950 4600
Wire Wire Line
	8950 4800 8950 4850
$Comp
L R R12
U 1 1
P 8950 4450
F 0 "R12" V 9030 4450 50  0000 C CNN
F 1 "10k" V 8950 4450 50  0000 C CNN
F 2 "Resistors_SMD:R_0805" V 8880 4450 50  0001 C CNN
F 3 "" H 8950 4450 50  0000 C CNN
	1    8950 4450
	1    0    0    -1  
$EndComp
$EndSCHEMATC
